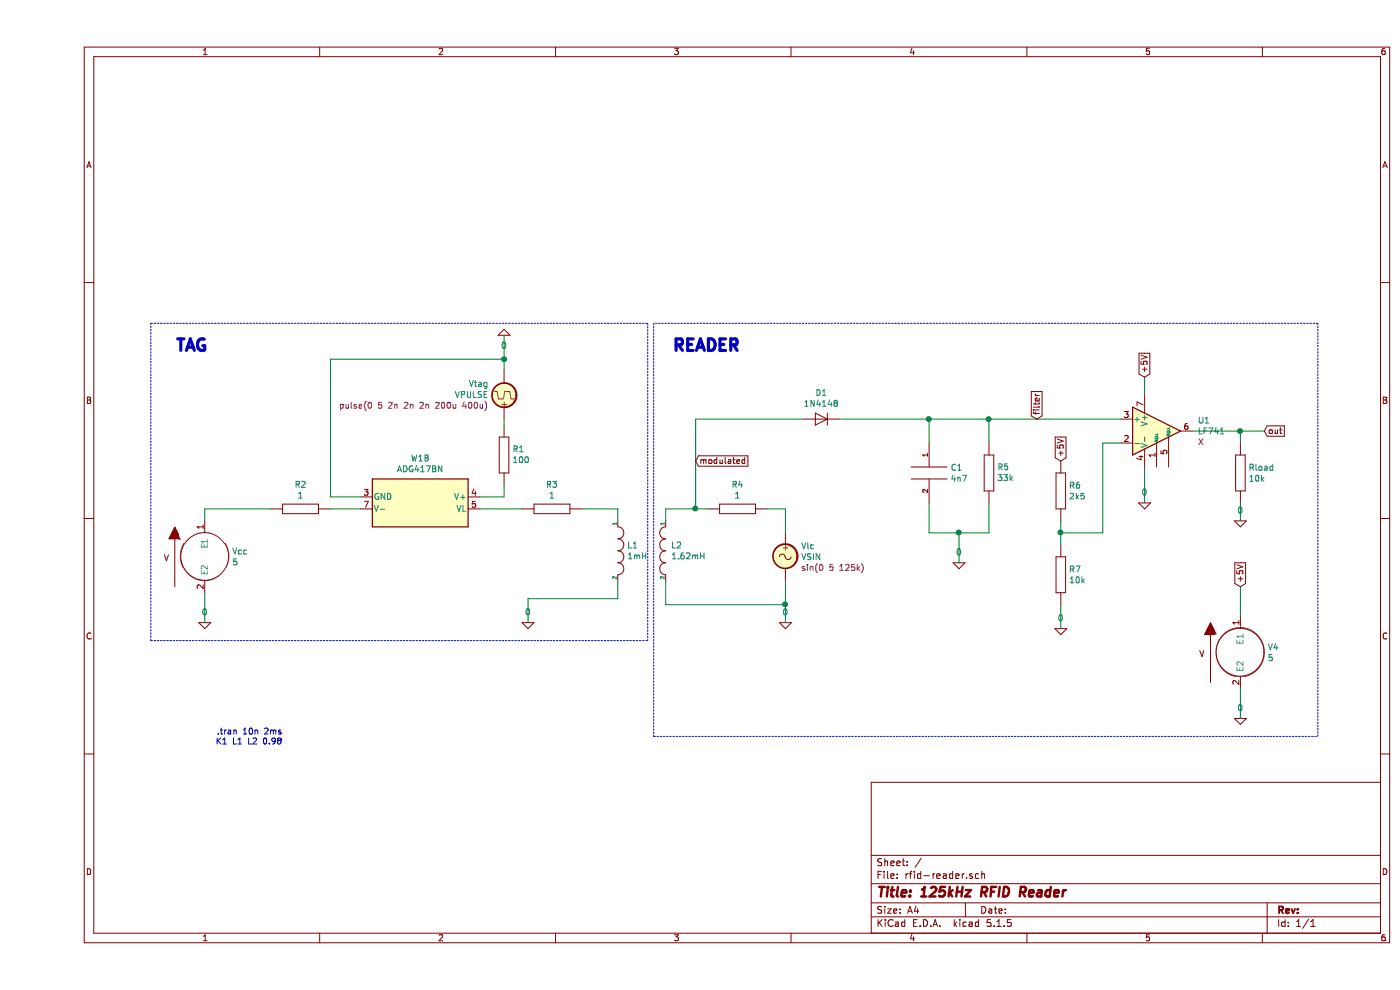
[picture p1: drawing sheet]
EESchema Schematic File Version 4
EELAYER 30 0
EELAYER END
$Descr A4 11693 8268
encoding utf-8
Sheet 1 1
Title "125kHz RFID Reader"
Date ""
Rev ""
Comp ""
Comment1 ""
Comment2 ""
Comment3 ""
Comment4 ""
$EndDescr
$Comp
L Analog_Switch:ADG417BN W1
U 2 1
P 3200 4150
F 0 "W1" V 2875 4150 50  0000 C CNN
F 1 "ADG417BN" V 2966 4150 50  0000 C CNN
F 2 "Package_DIP:DIP-8_W7.62mm" H 3200 4050 50  0001 C CNN
F 3 "https://www.analog.com/media/en/technical-documentation/data-sheets/ADG417.pdf" H 3200 4150 50  0001 C CNN
F 4 "X" H 3200 4150 50  0001 C CNN "Spice_Primitive"
F 5 "voltswitch" H 3200 4150 50  0001 C CNN "Spice_Model"
F 6 "Y" H 3200 4150 50  0001 C CNN "Spice_Netlist_Enabled"
F 7 "CSW.lib" H 3200 4150 50  0001 C CNN "Spice_Lib_File"
F 8 "4 3 5 7" H 3200 4150 50  0001 C CNN "Spice_Node_Sequence"
	2    3200 4150
	0    1    1    0   
$EndComp
$Comp
L pspice:R R2
U 1 1
P 2200 4250
F 0 "R2" V 1995 4250 50  0000 C CNN
F 1 "1" V 2086 4250 50  0000 C CNN
F 2 "" H 2200 4250 50  0001 C CNN
F 3 "~" H 2200 4250 50  0001 C CNN
	1    2200 4250
	0    1    1    0   
$EndComp
Wire Wire Line
	1400 4350 1400 4250
Wire Wire Line
	2450 4250 2700 4250
$Comp
L pspice:0 #GND0101
U 1 1
P 1400 5200
F 0 "#GND0101" H 1400 5100 50  0001 C CNN
F 1 "0" H 1400 5289 50  0000 C CNN
F 2 "" H 1400 5200 50  0001 C CNN
F 3 "~" H 1400 5200 50  0001 C CNN
	1    1400 5200
	1    0    0    -1  
$EndComp
Wire Wire Line
	1400 5200 1400 4950
$Comp
L pspice:R R1
U 1 1
P 3900 3800
F 0 "R1" H 3832 3754 50  0000 R CNN
F 1 "100" H 3832 3845 50  0000 R CNN
F 2 "" H 3900 3800 50  0001 C CNN
F 3 "~" H 3900 3800 50  0001 C CNN
	1    3900 3800
	-1   0    0    1   
$EndComp
Wire Wire Line
	3700 4150 3900 4150
Wire Wire Line
	3900 4150 3900 4050
Wire Wire Line
	3900 3000 2450 3000
Wire Wire Line
	2450 3000 2450 4150
Wire Wire Line
	2450 4150 2700 4150
Connection ~ 3900 3000
Wire Wire Line
	3700 4250 4050 4250
Wire Wire Line
	1400 4250 1950 4250
$Comp
L pspice:0 #GND0103
U 1 1
P 4100 5200
F 0 "#GND0103" H 4100 5100 50  0001 C CNN
F 1 "0" H 4100 5289 50  0000 C CNN
F 2 "" H 4100 5200 50  0001 C CNN
F 3 "~" H 4100 5200 50  0001 C CNN
	1    4100 5200
	1    0    0    -1  
$EndComp
Wire Wire Line
	4100 5000 4100 5200
$Comp
L pspice:R R3
U 1 1
P 4300 4250
F 0 "R3" V 4095 4250 50  0000 C CNN
F 1 "1" V 4186 4250 50  0000 C CNN
F 2 "" H 4300 4250 50  0001 C CNN
F 3 "~" H 4300 4250 50  0001 C CNN
	1    4300 4250
	0    1    1    0   
$EndComp
Wire Wire Line
	4550 4250 4850 4250
Wire Wire Line
	4850 5000 4100 5000
$Comp
L Simulation_SPICE:VSIN Vlc
U 1 1
P 6250 4650
F 0 "Vlc" H 6380 4741 50  0000 L CNN
F 1 "VSIN" H 6380 4650 50  0000 L CNN
F 2 "" H 6250 4650 50  0001 C CNN
F 3 "~" H 6250 4650 50  0001 C CNN
F 4 "Y" H 6250 4650 50  0001 L CNN "Spice_Netlist_Enabled"
F 5 "V" H 6250 4650 50  0001 L CNN "Spice_Primitive"
F 6 "sin(0 5 125k)" H 6380 4559 50  0000 L CNN "Spice_Model"
	1    6250 4650
	1    0    0    -1  
$EndComp
Wire Wire Line
	5250 5050 6250 5050
Wire Wire Line
	6250 5050 6250 4850
$Comp
L pspice:0 #GND0104
U 1 1
P 6250 5200
F 0 "#GND0104" H 6250 5100 50  0001 C CNN
F 1 "0" H 6250 5289 50  0000 C CNN
F 2 "" H 6250 5200 50  0001 C CNN
F 3 "~" H 6250 5200 50  0001 C CNN
	1    6250 5200
	1    0    0    -1  
$EndComp
Wire Wire Line
	6250 5200 6250 5050
Connection ~ 6250 5050
Wire Wire Line
	6250 4250 6250 4450
$Comp
L pspice:C C1
U 1 1
P 7450 3950
F 0 "C1" H 7628 3996 50  0000 L CNN
F 1 "4n7" H 7628 3905 50  0000 L CNN
F 2 "" H 7450 3950 50  0001 C CNN
F 3 "~" H 7450 3950 50  0001 C CNN
	1    7450 3950
	1    0    0    -1  
$EndComp
$Comp
L pspice:R R5
U 1 1
P 7950 3950
F 0 "R5" H 7882 3904 50  0000 R CNN
F 1 "33k" H 7882 3995 50  0000 R CNN
F 2 "" H 7950 3950 50  0001 C CNN
F 3 "~" H 7950 3950 50  0001 C CNN
	1    7950 3950
	-1   0    0    1   
$EndComp
Wire Wire Line
	5500 3500 5500 4250
Connection ~ 5500 4250
Wire Wire Line
	5500 4250 5250 4250
Wire Wire Line
	7450 3500 7450 3700
$Comp
L pspice:0 #GND0105
U 1 1
P 7700 4700
F 0 "#GND0105" H 7700 4600 50  0001 C CNN
F 1 "0" H 7700 4789 50  0000 C CNN
F 2 "" H 7700 4700 50  0001 C CNN
F 3 "~" H 7700 4700 50  0001 C CNN
	1    7700 4700
	1    0    0    -1  
$EndComp
Wire Wire Line
	7450 4200 7450 4450
Wire Wire Line
	7450 4450 7700 4450
Wire Wire Line
	7950 4200 7950 4450
Wire Wire Line
	7950 4450 7700 4450
Connection ~ 7700 4450
Wire Wire Line
	5250 4850 5250 5050
Wire Wire Line
	5250 4250 5250 4350
Wire Wire Line
	4850 4850 4850 5000
Wire Wire Line
	4850 4250 4850 4350
$Comp
L pspice:INDUCTOR L2
U 1 1
P 5250 4600
F 0 "L2" V 5204 4556 50  0000 R CNN
F 1 "1.62mH" V 5295 4556 50  0000 R CNN
F 2 "" H 5250 4600 50  0001 C CNN
F 3 "~" H 5250 4600 50  0001 C CNN
	1    5250 4600
	0    -1   1    0   
$EndComp
$Comp
L pspice:INDUCTOR L1
U 1 1
P 4850 4600
F 0 "L1" V 4804 4678 50  0000 L CNN
F 1 "1mH" V 4895 4678 50  0000 L CNN
F 2 "" H 4850 4600 50  0001 C CNN
F 3 "~" H 4850 4600 50  0001 C CNN
	1    4850 4600
	0    1    1    0   
$EndComp
$Comp
L Simulation_SPICE:VPULSE Vtag
U 1 1
P 3900 3300
F 0 "Vtag" H 3771 3209 50  0000 R CNN
F 1 "VPULSE" H 3771 3300 50  0000 R CNN
F 2 "" H 3900 3300 50  0001 C CNN
F 3 "~" H 3900 3300 50  0001 C CNN
F 4 "Y" H 3900 3300 50  0001 L CNN "Spice_Netlist_Enabled"
F 5 "V" H 3900 3300 50  0001 L CNN "Spice_Primitive"
F 6 "pulse(0 5 2n 2n 2n 200u 400u)" H 3771 3391 50  0000 R CNN "Spice_Model"
	1    3900 3300
	1    0    0    1   
$EndComp
Wire Wire Line
	3900 3000 3900 3100
Wire Wire Line
	3900 3500 3900 3550
$Comp
L pspice:VSOURCE Vcc
U 1 1
P 1400 4650
F 0 "Vcc" H 1628 4696 50  0000 L CNN
F 1 "5" H 1628 4605 50  0000 L CNN
F 2 "" H 1400 4650 50  0001 C CNN
F 3 "~" H 1400 4650 50  0001 C CNN
	1    1400 4650
	1    0    0    -1  
$EndComp
Connection ~ 7450 3500
Wire Wire Line
	6700 3500 7450 3500
$Comp
L Diode:1N4148 D1
U 1 1
P 6550 3500
F 0 "D1" H 6550 3284 50  0000 C CNN
F 1 "1N4148" H 6550 3375 50  0000 C CNN
F 2 "Diode_THT:D_DO-35_SOD27_P7.62mm_Horizontal" H 6550 3325 50  0001 C CNN
F 3 "https://assets.nexperia.com/documents/data-sheet/1N4148_1N4448.pdf" H 6550 3500 50  0001 C CNN
F 4 "D" H 6550 3500 50  0001 C CNN "Spice_Primitive"
F 5 "1N4148" H 6550 3500 50  0001 C CNN "Spice_Model"
F 6 "Y" H 6550 3500 50  0001 C CNN "Spice_Netlist_Enabled"
F 7 "N4148.lib" H 6550 3500 50  0001 C CNN "Spice_Lib_File"
F 8 "2 1" H 6550 3500 50  0001 C CNN "Spice_Node_Sequence"
	1    6550 3500
	-1   0    0    1   
$EndComp
Wire Wire Line
	6100 4250 6250 4250
Wire Wire Line
	5600 4250 5500 4250
$Comp
L pspice:R R4
U 1 1
P 5850 4250
F 0 "R4" V 5645 4250 50  0000 C CNN
F 1 "1" V 5736 4250 50  0000 C CNN
F 2 "" H 5850 4250 50  0001 C CNN
F 3 "~" H 5850 4250 50  0001 C CNN
	1    5850 4250
	0    1    1    0   
$EndComp
Wire Wire Line
	7700 4450 7700 4700
Wire Wire Line
	5500 3500 6400 3500
Text Notes 2050 6550 2    50   ~ 0
.tran 10n 2ms\nK1 L1 L2 0.98\n\n\n\n\n
$Comp
L Amplifier_Operational:LF356 U1
U 1 1
P 9350 3600
F 0 "U1" H 9694 3691 50  0000 L CNN
F 1 "LF741" H 9694 3600 50  0000 L CNN
F 2 "" H 9400 3650 50  0001 C CNN
F 3 "http://www.ti.com/lit/ds/symlink/lf357.pdf" H 9500 3750 50  0001 C CNN
F 4 "X" H 9694 3509 50  0000 L CNN "Spice_Primitive"
F 5 "uA741" H 9350 3600 50  0001 C CNN "Spice_Model"
F 6 "Y" H 9350 3600 50  0001 C CNN "Spice_Netlist_Enabled"
F 7 "LM741.MOD" H 9350 3600 50  0001 C CNN "Spice_Lib_File"
F 8 "3 2 7 4 6" H 9350 3600 50  0001 C CNN "Spice_Node_Sequence"
	1    9350 3600
	1    0    0    -1  
$EndComp
$Comp
L pspice:R R6
U 1 1
P 8550 4100
F 0 "R6" H 8618 4146 50  0000 L CNN
F 1 "2k5" H 8618 4055 50  0000 L CNN
F 2 "" H 8550 4100 50  0001 C CNN
F 3 "~" H 8550 4100 50  0001 C CNN
	1    8550 4100
	1    0    0    -1  
$EndComp
$Comp
L pspice:R R7
U 1 1
P 8550 4800
F 0 "R7" H 8618 4846 50  0000 L CNN
F 1 "10k" H 8618 4755 50  0000 L CNN
F 2 "" H 8550 4800 50  0001 C CNN
F 3 "~" H 8550 4800 50  0001 C CNN
	1    8550 4800
	1    0    0    -1  
$EndComp
Wire Wire Line
	8550 4350 8550 4450
Wire Wire Line
	9050 3700 8900 3700
Wire Wire Line
	8900 3700 8900 4450
Wire Wire Line
	8900 4450 8550 4450
Connection ~ 8550 4450
Wire Wire Line
	8550 4450 8550 4550
$Comp
L pspice:0 #GND?
U 1 1
P 8550 5250
F 0 "#GND?" H 8550 5150 50  0001 C CNN
F 1 "0" H 8550 5339 50  0000 C CNN
F 2 "" H 8550 5250 50  0001 C CNN
F 3 "~" H 8550 5250 50  0001 C CNN
	1    8550 5250
	1    0    0    -1  
$EndComp
Wire Wire Line
	8550 5050 8550 5250
Text GLabel 9250 3150 1    50   Input ~ 0
+5V
Wire Wire Line
	9250 3300 9250 3150
Text GLabel 10250 3600 2    50   Input ~ 0
out
Text GLabel 8550 3850 1    50   Input ~ 0
+5V
Wire Wire Line
	9250 4200 9250 3900
$Comp
L pspice:0 #GND?
U 1 1
P 9250 4200
F 0 "#GND?" H 9250 4100 50  0001 C CNN
F 1 "0" H 9250 4289 50  0000 C CNN
F 2 "" H 9250 4200 50  0001 C CNN
F 3 "~" H 9250 4200 50  0001 C CNN
	1    9250 4200
	1    0    0    -1  
$EndComp
Wire Wire Line
	7450 3500 7950 3500
$Comp
L pspice:VSOURCE V4
U 1 1
P 10050 5450
F 0 "V4" H 10278 5496 50  0000 L CNN
F 1 "5" H 10278 5405 50  0000 L CNN
F 2 "" H 10050 5450 50  0001 C CNN
F 3 "~" H 10050 5450 50  0001 C CNN
	1    10050 5450
	1    0    0    -1  
$EndComp
Text GLabel 10050 4900 1    50   Input ~ 0
+5V
Wire Wire Line
	10050 5150 10050 4900
$Comp
L pspice:0 #GND?
U 1 1
P 10050 6000
F 0 "#GND?" H 10050 5900 50  0001 C CNN
F 1 "0" H 10050 6089 50  0000 C CNN
F 2 "" H 10050 6000 50  0001 C CNN
F 3 "~" H 10050 6000 50  0001 C CNN
	1    10050 6000
	1    0    0    -1  
$EndComp
Wire Wire Line
	10050 6000 10050 5750
Wire Wire Line
	9650 3600 10050 3600
Wire Wire Line
	7950 3500 7950 3700
Connection ~ 7950 3500
Wire Wire Line
	7950 3500 9050 3500
$Comp
L pspice:R Rload
U 1 1
P 10050 3950
F 0 "Rload" H 10118 3996 50  0000 L CNN
F 1 "10k" H 10118 3905 50  0000 L CNN
F 2 "" H 10050 3950 50  0001 C CNN
F 3 "~" H 10050 3950 50  0001 C CNN
	1    10050 3950
	1    0    0    -1  
$EndComp
Wire Wire Line
	10050 3700 10050 3600
Connection ~ 10050 3600
Wire Wire Line
	10050 3600 10250 3600
$Comp
L pspice:0 #GND?
U 1 1
P 10050 4350
F 0 "#GND?" H 10050 4250 50  0001 C CNN
F 1 "0" H 10050 4439 50  0000 C CNN
F 2 "" H 10050 4350 50  0001 C CNN
F 3 "~" H 10050 4350 50  0001 C CNN
	1    10050 4350
	1    0    0    -1  
$EndComp
Wire Wire Line
	10050 4200 10050 4350
Wire Wire Line
	3900 3000 3900 2800
$Comp
L pspice:0 #GND0102
U 1 1
P 3900 2800
F 0 "#GND0102" H 3900 2700 50  0001 C CNN
F 1 "0" H 3900 2889 50  0000 C CNN
F 2 "" H 3900 2800 50  0001 C CNN
F 3 "~" H 3900 2800 50  0001 C CNN
	1    3900 2800
	-1   0    0    1   
$EndComp
Wire Notes Line
	5100 2700 5100 5350
Wire Notes Line
	950  5350 950  2700
Wire Notes Line
	5150 2700 5150 6150
Wire Notes Line
	5150 6150 10700 6150
Wire Notes Line
	10700 6150 10700 2700
Wire Notes Line
	10700 2700 5150 2700
Text Notes 1150 2950 0    98   ~ 20
TAG
Text Notes 5300 2950 0    98   ~ 20
READER
Wire Notes Line
	950  2700 5100 2700
Wire Notes Line
	950  5350 5100 5350
Text GLabel 8350 3500 1    50   Input ~ 0
filter
Text GLabel 5500 3850 2    50   Input ~ 0
modulated
$EndSCHEMATC
